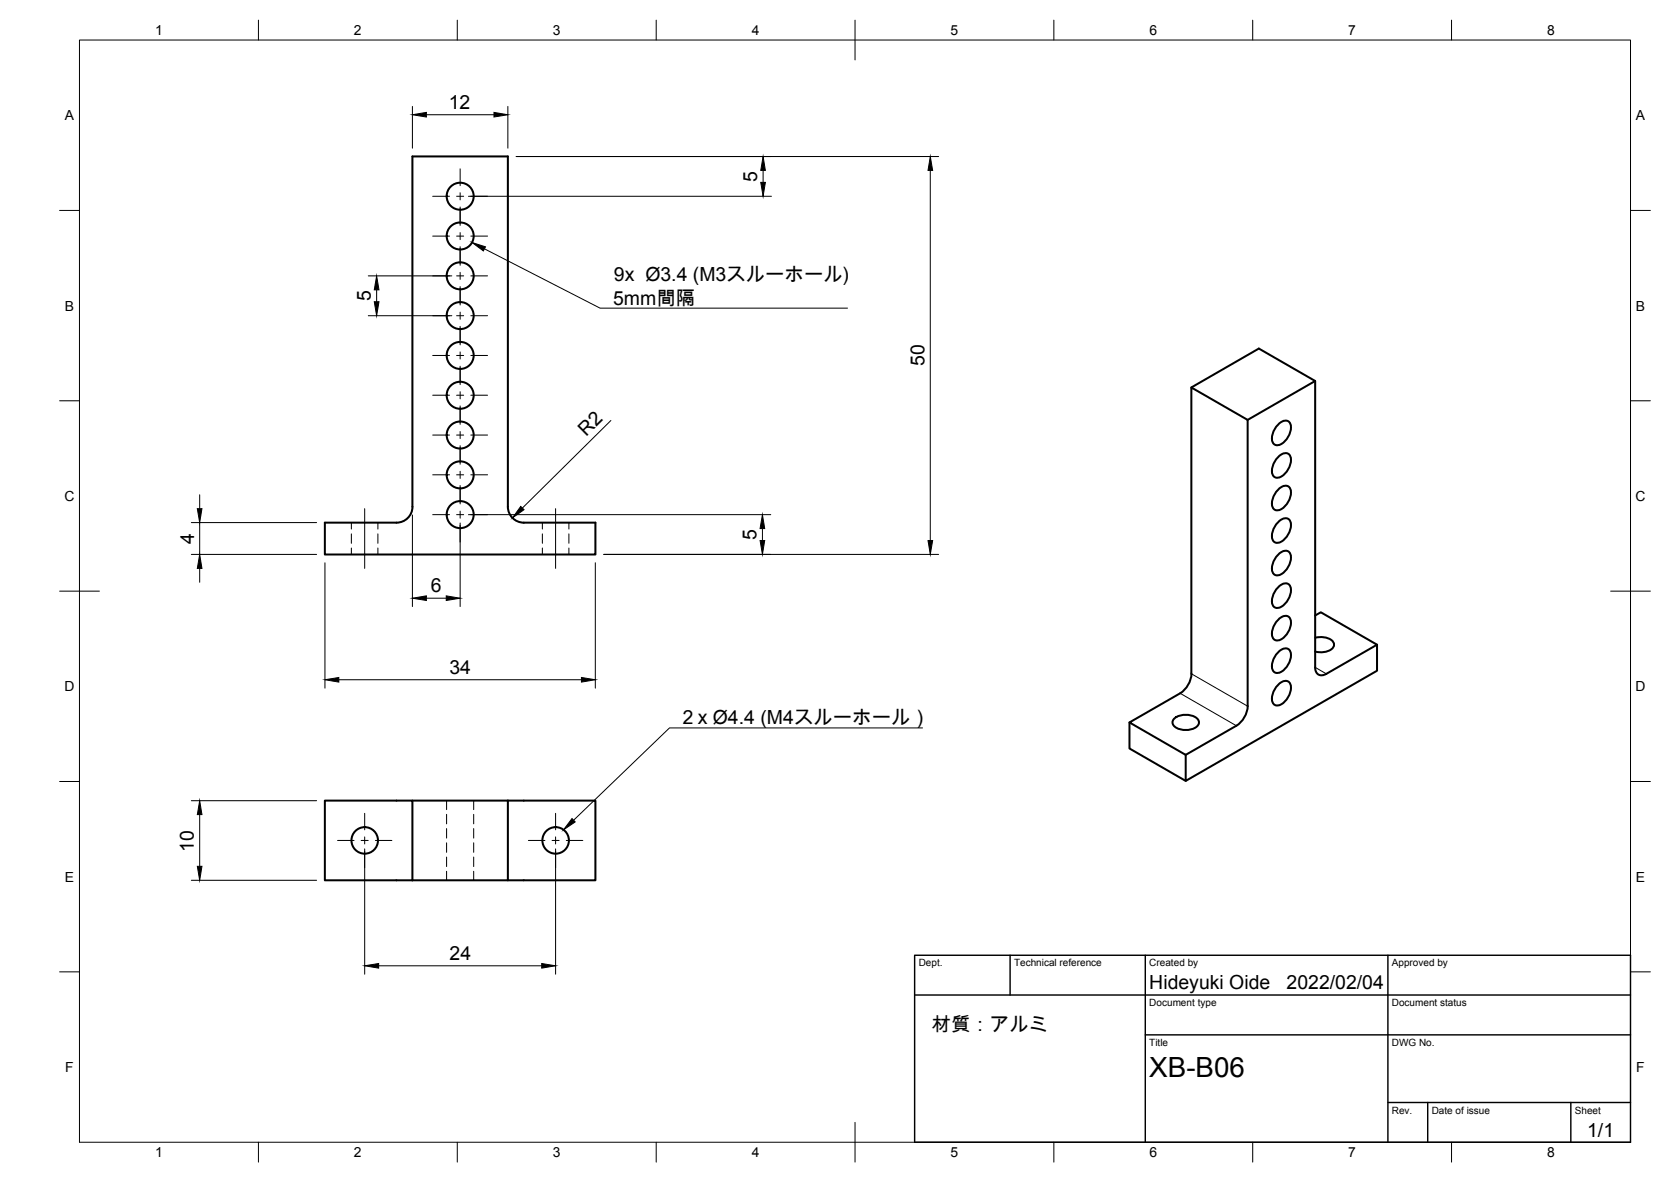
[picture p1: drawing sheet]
<svg xmlns="http://www.w3.org/2000/svg" width="420mm" height="297mm" viewBox="0 0 420 297" stroke-linecap="round" stroke-linejoin="round" font-family="sans-serif">
<g fill="none" stroke="#000" stroke-width=".51">
<path d="M103.7 39.3h24v88a4 4 0 0 0 4 4h18v8h-68v-8h18a4 4 0 0 0 4-4zM299.6 97.4l16.9-9.8 14.2 8.1v72a1.73 1.73 0 0 0 .8 1.8 1.73 1.73 0 0 0 2-.2M330.7 95.7l-17 9.8M321.2 106.9a2.21 2.21 0 0 1 2.9-.9 3.8 3.8 0 0 1-.8 4.7 2.21 2.21 0 0 1-3 .9 3.8 3.8 0 0 1 .9-4.7zM321.2 115.1a2.21 2.21 0 0 1 2.9-1 3.8 3.8 0 0 1-.8 4.7 2.21 2.21 0 0 1-3 1 3.8 3.8 0 0 1 .9-4.7zM321.2 131.4a2.21 2.21 0 0 1 2.9-.9 3.8 3.8 0 0 1-.8 4.7 2.21 2.21 0 0 1-3 .9 3.8 3.8 0 0 1 .9-4.7zM321.2 123.3a2.21 2.21 0 0 1 2.9-1 3.8 3.8 0 0 1-.8 4.7 2.21 2.21 0 0 1-3 1 3.8 3.8 0 0 1 .9-4.7zM321.2 139.6a2.21 2.21 0 0 1 2.9-.9 3.8 3.8 0 0 1-.8 4.7 2.21 2.21 0 0 1-3 .9 3.8 3.8 0 0 1 .9-4.7zM321.2 147.8a2.21 2.21 0 0 1 2.9-.9 3.8 3.8 0 0 1-.8 4.7 2.21 2.21 0 0 1-3 .9 3.8 3.8 0 0 1 .9-4.7zM321.2 156a2.21 2.21 0 0 1 2.9-1 3.8 3.8 0 0 1-.8 4.7 2.21 2.21 0 0 1-3 1 3.8 3.8 0 0 1 .9-4.7zM330.7 154.7l1.4-.8 14.1 8.1-12.7 7.3M296.7 174.2l-12.7 7.4 14.1 8.1 12.8-7.3"/>
<path d="M299.6 169.3v-71.9l14.1 8.1v72a6.3 6.3 0 0 1-2.8 4.9M299.6 169.3a6.3 6.3 0 0 1-2.9 4.9M321.2 164.1a2.21 2.21 0 0 1 2.9-.9 3.8 3.8 0 0 1-.8 4.7 2.21 2.21 0 0 1-3 .9 3.8 3.8 0 0 1 .9-4.7zM321.2 172.3a2.21 2.21 0 0 1 2.9-.9 3.8 3.8 0 0 1-.8 4.7 2.21 2.21 0 0 1-3 .9 3.8 3.8 0 0 1 .9-4.7zM330.7 160.3a4.3 4.3 0 0 1 4.7 1.3 1.79 1.79 0 0 1-1.6 2.1l-1.9 .2-1.2-.2M346.2 162v6.6l-48.1 27.6v-6.5M284 181.6v6.5l14.1 8.1M295.3 180.5a4.6 4.6 0 0 1 6 .4 1.63 1.63 0 0 1-1.4 2.3 4.5 4.5 0 0 1-4.9-1 1.25 1.25 0 0 1 .3-1.7zM81.7 201.2h22v20h-22zM103.7 201.2h24M127.7 201.2h22v20h-22zM103.7 221.2h24"/>
<circle cx="115.7" cy="59.3" r="3.4"/>
<circle cx="115.7" cy="49.3" r="3.4"/>
<circle cx="115.7" cy="79.3" r="3.4"/>
<circle cx="115.7" cy="69.3" r="3.4"/>
<circle cx="115.7" cy="99.3" r="3.4"/>
<circle cx="115.7" cy="89.3" r="3.4"/>
<circle cx="115.7" cy="109.3" r="3.4"/>
<circle cx="115.7" cy="119.3" r="3.4"/>
<circle cx="115.7" cy="129.3" r="3.4"/>
<circle cx="91.7" cy="211.2" r="3.3"/>
<circle cx="139.7" cy="211.2" r="3.3"/>
</g>
<g fill="none" stroke="#000" stroke-width=".25">
<path d="M88.3 131.3v1.7M88.3 134.2v2.3M88.3 137.7v1.6M95 131.3v1.7M95 134.2v2.3M95 137.7v1.6M136.4 131.3v1.7M136.4 134.2v2.3M136.4 137.7v1.6M143 131.3v1.7M143 134.2v2.3M143 137.7v1.6"/>
<path d="M112.3 201.2v2.3M112.3 204.6v2.4M112.3 208.2v2.4M112.3 211.8v2.4M112.3 215.4v2.4M112.3 219v2.2M119.1 201.2v2.3M119.1 204.6v2.4M119.1 208.2v2.4M119.1 211.8v2.4M119.1 215.4v2.4M119.1 219v2.2"/>
</g>
<path d="M296.7 174.2l14.2 8.2M299.6 169.3l14.1 8.2M330.7 167.7l2.8 1.6" fill="none" stroke="#000" stroke-width=".25"/>
<!-- layer: Border -->
<g fill="none" stroke="#000" stroke-width=".25">
<path d="M20 10.1h390v276.9h-390zM65 5.1v5M115 5.1v5M165 5.1v5M215 5.1v10M265 5.1v5M315 5.1v5M365 5.1v5M15 52.9h5M410 52.9h5M15 100.7h5M410 100.7h5"/>
<path d="M15 148.6h10M405 148.6h10M15 196.4h5M410 196.4h5M15 244.2h5M410 244.2h5M65 287v5M115 287v5M165 287v5M215 282.1v9.9M265 287v5M315 287v5"/>
<path d="M365 287v5"/>
</g>
<!-- layer: TitleBlock -->
<path d="M230 240.1h180v46.9h-180zM230 250h180M254 240.1v9.9M288 240.1v46.9M349 240.1v46.9M288 260.1h122M349 277.1h61M359 277.1v9.9M395 277.1v9.9" fill="none" stroke="#000" stroke-width=".36"/>
<!-- layer: Dimensions -->
<g fill="none" stroke="#000" stroke-width=".25">
<path d="M103.7 26.7v10.5M107.2 28.8h17M127.7 26.7v10.5M129.8 39.3h106.2M117.8 49.3h76.2M191.9 42.8v3M233.9 42.8v93M92.6 79.3h21M92.6 69.3h21M94.7 72.8v3M153.6 105.7l-22.3 22M48.1 139.3h31.5"/>
<path d="M48.1 131.3h31.5M50.2 124.3v3.5M50.2 131.3v8M103.7 129.4v23M115.7 131.4v21M117.8 129.3h76M151.8 139.3h84.2M191.7 132.8v3M50.2 142.8v3.5M81.7 141.4v31.5M107.2 150.3h5M149.7 141.4v31.5"/>
<path d="M85.2 170.8h61M48.1 201.2h31.5M50.2 204.7v13M91.7 213.3v31.5M139.7 213.3v31.5M48.1 221.2h31.5M95.2 242.7h41"/>
</g>
<g fill="#000" stroke="#000" stroke-width=".25">
<path d="M103.7 28.8l3.5-.6v1.2zM124.2 28.2l3.5 .6-3.5 .6zM191.3 45.8h1.1l-.5 3.5zM191.9 39.3l.5 3.5h-1.1zM233.9 39.3l.6 3.5h-1.2zM94.1 75.8h1.2l-.6 3.5zM94.7 69.3l.6 3.5h-1.2zM49.6 127.8h1.2l-.6 3.5zM130.9 127.3l.9 .8-2.9 2zM191.7 129.3l.6 3.5h-1.2zM191.1 135.8h1.2l-.6 3.5zM233.3 135.8h1.2l-.6 3.5z"/>
<path d="M50.2 139.3l.6 3.5h-1.2zM103.7 150.3l3.5-.6v1.2zM112.2 149.7l3.5 .6-3.5 .6zM81.7 170.8l3.5-.5v1.1zM146.2 170.3l3.5 .5-3.5 .6zM50.2 201.2l.6 3.5h-1.2zM49.6 217.7h1.2l-.6 3.5zM91.7 242.7l3.5-.6v1.2zM136.2 242.1l3.5 .6-3.5 .6z"/>
</g>
<!-- layer: Center Lines -->
<g fill="none" stroke="#000" stroke-width=".25">
<path d="M108.8 49.3h4.2M108.8 59.3h4.2M114.8 49.3h1.8M114.8 59.3h1.8M115.7 42.4v4.3M115.7 48.4v1.8M115.7 52v4.6M115.7 58.4v1.8M118.4 49.3h4.2M118.4 59.3h4.2M108.8 69.3h4.2M108.8 79.3h4.2"/>
<path d="M114.8 69.3h1.8M114.8 79.3h1.8M115.7 62v4.7M115.7 68.4v1.8M115.7 72v4.7M115.7 78.4v1.8M118.4 69.3h4.2M118.4 79.3h4.2M108.8 89.3h4.2M108.8 99.3h4.2M114.8 89.3h1.8M114.8 99.3h1.8"/>
<path d="M115.7 82v4.7M115.7 88.4v1.8M115.7 92v4.7M115.7 98.4v1.8M118.4 89.3h4.2M118.4 99.3h4.2M108.8 109.3h4.2M108.8 119.3h4.2M114.8 109.3h1.8M114.8 119.3h1.8M115.7 102v4.6M115.7 108.4v1.8"/>
<path d="M115.7 112v4.7M115.7 118.4v1.8M118.4 109.3h4.2M118.4 119.3h4.2M91.7 127.8v15M108.8 129.3h4.2M114.8 129.3h1.8M115.7 122v4.6M115.7 128.4v1.8M115.7 132v4.2M118.4 129.3h4.2M139.7 127.8v15"/>
<path d="M84.9 211.2h4.1M90.8 211.2h1.8M91.7 204.4v4.1M91.7 210.3v1.8M91.7 213.9v4.1M94.4 211.2h4.1M132.9 211.2h4.1M138.8 211.2h1.8M139.7 204.4v4.1M139.7 210.3v1.8M139.7 213.9v4.1M142.4 211.2h4.1"/>
</g>
<!-- layer: Annotations -->
<path d="M118.7 60.9l3.4 1.1-.6 1.1zM143.8 205.7l.8 .9-2.9 1.9z" fill="#000" stroke="#000" stroke-width=".25"/>
<path d="M121.8 62.5l29.1 14.9h62.2M232 182.9h-63.7l-24.1 23.2" fill="none" stroke="#000" stroke-width=".25"/>
<text font-size="7" x="289" y="270.6">XB-B06</text>
<g font-size="4.9">
<text x="112.8" y="27.4">12</text>
<text x="190.4" y="45.7" transform="rotate(-90 190.4 45.7)">5</text>
<text x="154.4" y="70.5">9x Ø3.4 (M3スルーホール)</text>
<text x="93.2" y="75.7" transform="rotate(-90 93.2 75.7)">5</text>
<text x="154.2" y="76.7">5mm間隔</text>
<text x="232.5" y="92" transform="rotate(-90 232.5 92)">50</text>
<text x="147.4" y="109.9" transform="rotate(-45 147.4 109.9)">R2</text>
<text x="48.8" y="136.6" transform="rotate(-90 48.8 136.6)">4</text>
<text x="190.2" y="135.7" transform="rotate(-90 190.2 135.7)">5</text>
<text x="108.4" y="148.9">6</text>
<text x="113" y="169.4">34</text>
<text x="170.5" y="181.9">２x Ø4.4 (M4スルーホール）</text>
<text x="48.7" y="214.1" transform="rotate(-90 48.7 214.1)">10</text>
<text x="113" y="241.3">24</text>
<text x="289" y="248.5">Hideyuki Oide</text>
<text x="323.5" y="248.5">2022/02/04</text>
<text x="234.3" y="259.2">材質：アルミ</text>
<text x="399.1" y="285.7">1/1</text>
</g>
<g font-size="3.5">
<text x="39" y="8.8">1</text>
<text x="89" y="8.8">2</text>
<text x="139" y="8.8">3</text>
<text x="189" y="8.8">4</text>
<text x="239" y="8.8">5</text>
<text x="289" y="8.8">6</text>
<text x="339" y="8.8">7</text>
<text x="389" y="8.8">8</text>
<text x="16.3" y="30.2">A</text>
<text x="411.3" y="30.2">A</text>
<text x="16.3" y="78">B</text>
<text x="411.3" y="78">B</text>
<text x="16.2" y="125.9">C</text>
<text x="411.2" y="125.9">C</text>
<text x="16.2" y="173.7">D</text>
<text x="411.2" y="173.7">D</text>
<text x="16.3" y="221.6">E</text>
<text x="411.3" y="221.6">E</text>
<text x="16.4" y="269.4">F</text>
<text x="411.4" y="269.4">F</text>
<text x="39" y="290.8">1</text>
<text x="89" y="290.8">2</text>
<text x="139" y="290.8">3</text>
<text x="189" y="290.8">4</text>
<text x="239" y="290.8">5</text>
<text x="289" y="290.8">6</text>
<text x="339" y="290.8">7</text>
<text x="389" y="290.8">8</text>
</g>
<g font-size="2.5">
<text x="231" y="242.9">Dept.</text>
<text x="255" y="242.9">Technical reference</text>
<text x="289" y="242.9">Created by</text>
<text x="350" y="242.9">Approved by</text>
<text x="289" y="252.8">Document type</text>
<text x="350" y="252.8">Document status</text>
<text x="289" y="262.9">Title</text>
<text x="350" y="262.9">DWG No.</text>
<text x="350" y="279.9">Rev.</text>
<text x="360" y="279.9">Date of issue</text>
<text x="396" y="279.9">Sheet</text>
</g>
</svg>
